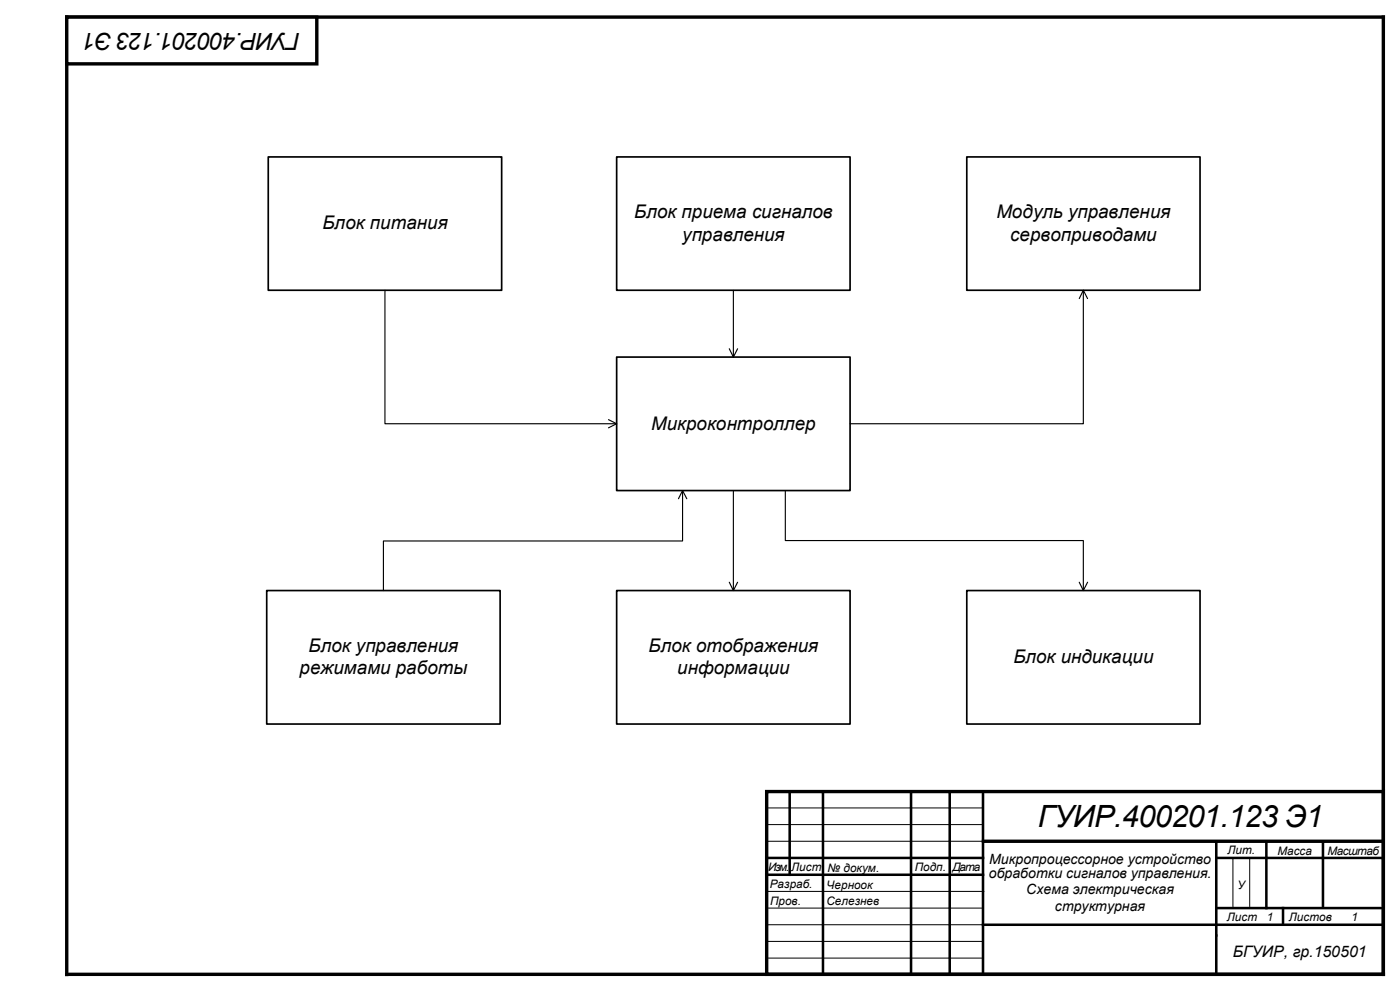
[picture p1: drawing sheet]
<svg xmlns="http://www.w3.org/2000/svg" width="420mm" height="297mm" viewBox="0 0 420 297" stroke-linecap="round" stroke-linejoin="round" font-family="sans-serif">
<path d="M20 5.1h395v286.9h-395z" fill="none" stroke="#000" stroke-width="1"/>
<path d="M20 5.1h75v14h-75z" fill="#fff"/>
<path d="M20 5.1h75v14h-75zM230 237.2h185v54.8h-185zM295 252.1h119.9" fill="none" stroke="#000" stroke-width="1"/>
<path d="M415 27v4" fill="none" stroke="#000" stroke-width=".42"/>
<g fill="none" stroke="#000" stroke-width=".76">
<path d="M236.9 237.2v25M246.9 237.3v54.6M273.3 237.2v54.6M284.9 237.2v54.7M294.9 237.3v54.6M229.9 257.1h65M364.9 257.1h50M364.9 252.5v39.4M379.9 252.5v19.7M396.9 252.3v19.7M229.9 262.2h65M294.9 277.2h120"/>
<path d="M364.9 272.2h50M384.9 272.2v4.9"/>
</g>
<path d="M229.9 252.1h65M229.9 247.1h65M229.9 242.1h65M369.9 257.1v14.9M374.9 257.1v14.6M229.9 272.2h65M229.9 277.2h65M230.1 267.2h65M229.9 282.2h65M229.9 287.1h65" fill="none" stroke="#000" stroke-width=".3"/>
<path d="M185 107h70v40h-70z" fill="#fff"/>
<path d="M185 107h70v40h-70z" fill="none" stroke="#000" stroke-width=".51"/>
<path d="M80 177h70v40h-70z" fill="#fff"/>
<path d="M80 177h70v40h-70z" fill="none" stroke="#000" stroke-width=".51"/>
<path d="M185 47h70v40h-70z" fill="#fff"/>
<path d="M185 47h70v40h-70z" fill="none" stroke="#000" stroke-width=".51"/>
<path d="M220 87v20M218.8 104.5l1.2 2.5 1.3-2.5" fill="none" stroke="#000" stroke-width=".34"/>
<path d="M290 177h70v40h-70z" fill="#fff"/>
<path d="M290 177h70v40h-70z" fill="none" stroke="#000" stroke-width=".51"/>
<path d="M203.5 149.5l1.3-2.5 1.2 2.5M204.8 147v15.1h-89.8v14.9M235.6 147v15h89.4v15M323.8 174.5l1.2 2.5 1.3-2.5" fill="none" stroke="#000" stroke-width=".34"/>
<path d="M185 177h70v40h-70z" fill="#fff"/>
<path d="M185 177h70v40h-70z" fill="none" stroke="#000" stroke-width=".51"/>
<path d="M220 147v30M218.8 174.5l1.2 2.5 1.3-2.5" fill="none" stroke="#000" stroke-width=".34"/>
<path d="M80.5 47h70v40h-70z" fill="#fff"/>
<path d="M80.5 47h70v40h-70z" fill="none" stroke="#000" stroke-width=".51"/>
<path d="M115.5 87v40h69.5M182.5 125.8l2.5 1.2-2.5 1.2" fill="none" stroke="#000" stroke-width=".34"/>
<path d="M290 47h70v40h-70z" fill="#fff"/>
<path d="M290 47h70v40h-70z" fill="none" stroke="#000" stroke-width=".51"/>
<path d="M323.8 89.5l1.2-2.5 1.3 2.5M325 87v40h-70" fill="none" stroke="#000" stroke-width=".34"/>
<text font-size="9.2" x="311.4" y="247.8">ГУИР.400201.123 Э1</text>
<text font-size="7.1" x="90" y="9.9" transform="rotate(-180 90 9.9)">ГУИР.400201.123 Э1</text>
<g font-size="5.6">
<text x="190.2" y="65.3">Блок приема сигналов</text>
<text x="298.9" y="65.3">Модуль управления</text>
<text x="96.7" y="68.7">Блок питания</text>
<text x="204.7" y="72.1">управления</text>
<text x="303.1" y="72.1">сервоприводами</text>
<text x="195.4" y="128.7">Микроконтроллер</text>
<text x="92.5" y="195.3">Блок управления</text>
<text x="194.6" y="195.3">Блок отображения</text>
<text x="89.9" y="202.1">режимами работы</text>
<text x="203.2" y="202.1">информации</text>
<text x="304" y="198.7">Блок индикации</text>
</g>
<text font-size="4.7" x="369.8" y="286.7">БГУИР, гр.150501</text>
<g font-size="4.2">
<text x="296.6" y="263.1">обработки сигналов управления.</text>
<text x="296.8" y="258.9">Микропроцессорное устройство</text>
<text x="307.9" y="268">Схема электрическая</text>
<text x="316.5" y="273.1">структурная</text>
</g>
<g font-size="3.5">
<text x="368.3" y="256">Лит.</text>
<text x="383.2" y="256.3">Масса</text>
<text x="398.3" y="256.3">Масштаб</text>
<text x="230.4" y="261.1">Изм.</text>
<text x="237.4" y="261.2">Лист</text>
<text x="248.2" y="261.2">№ докум.</text>
<text x="274.4" y="261.2">Подп.</text>
<text x="285.7" y="261.1">Дата</text>
<text x="231" y="266.2">Разраб.</text>
<text x="248" y="266.5">Черноок</text>
<text x="371.3" y="266.4">У</text>
<text x="231.1" y="271.2">Пров.</text>
<text x="247.9" y="271.4">Селезнев</text>
<text x="368" y="276.1">Лист</text>
<text x="380.1" y="276.1">1</text>
<text x="386.7" y="276.1">Листов</text>
<text x="405.4" y="276.1">1</text>
</g>
</svg>
